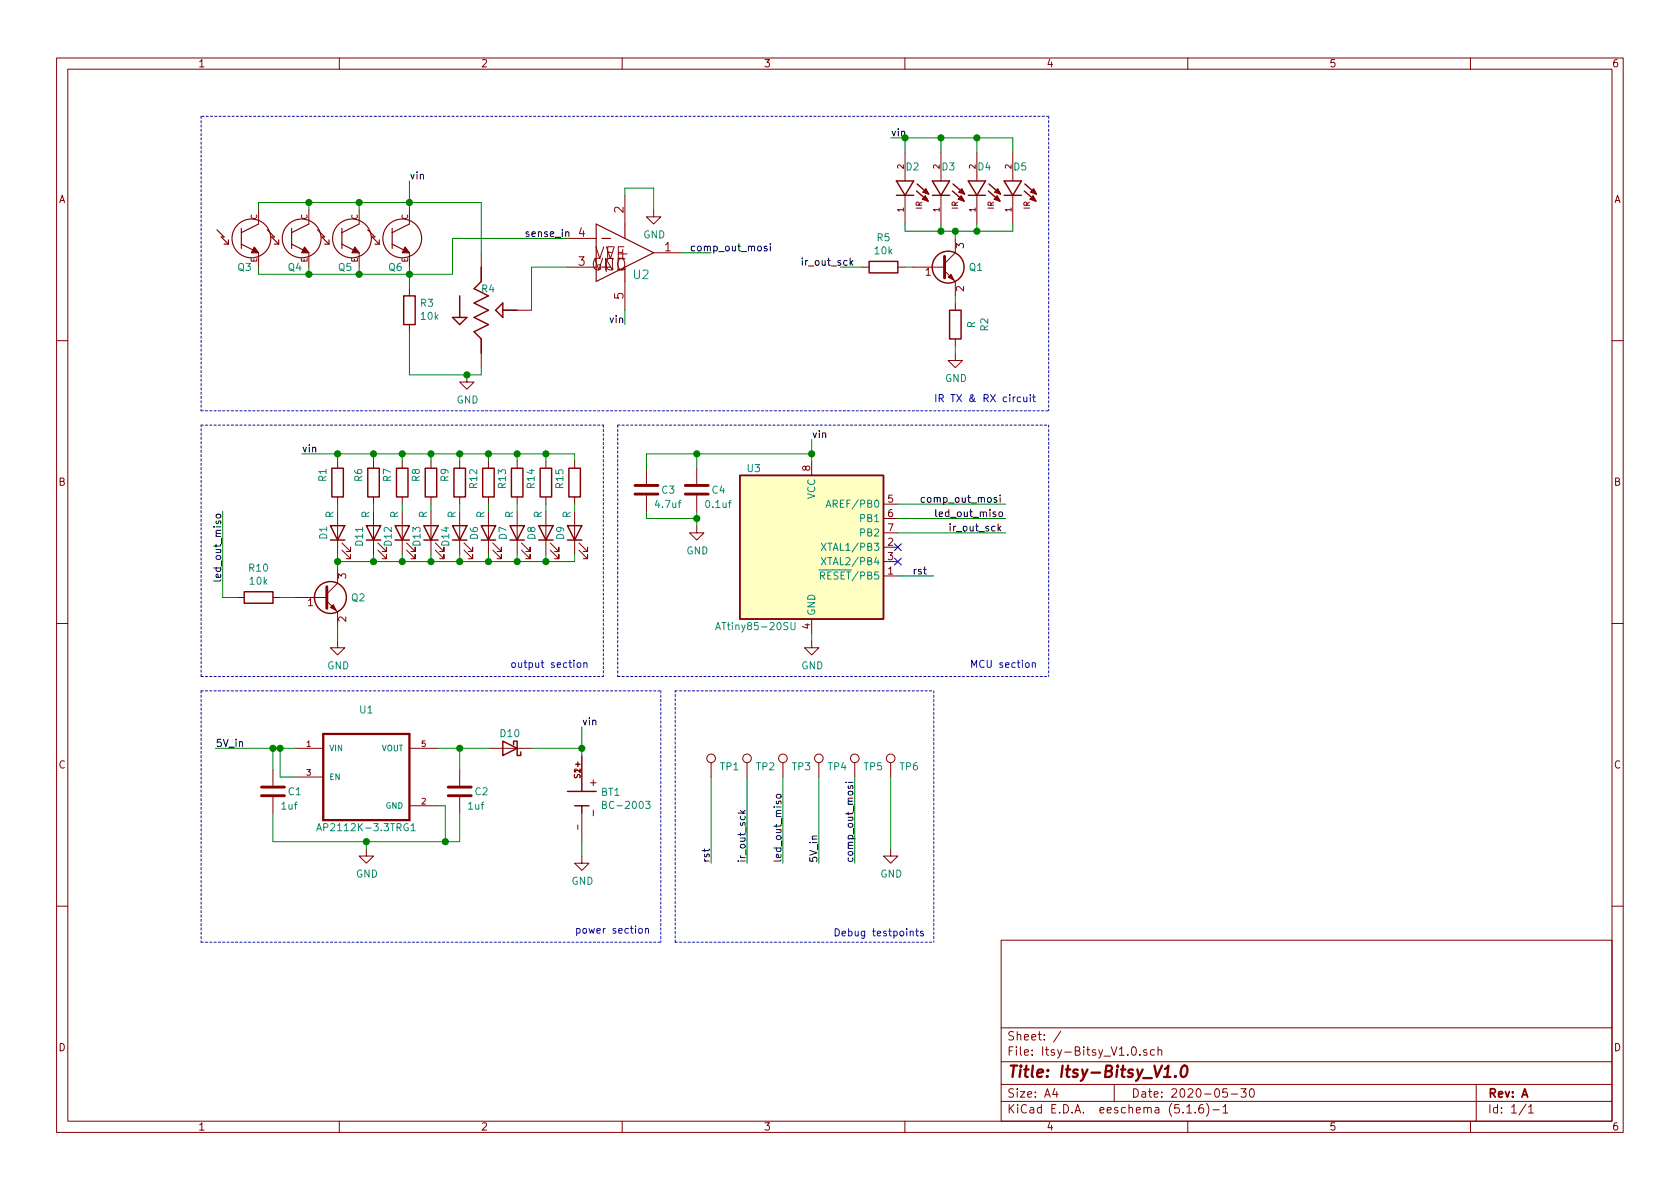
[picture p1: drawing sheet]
EESchema Schematic File Version 4
LIBS:Itsy-Bitsy_V1.0-cache
EELAYER 26 0
EELAYER END
$Descr A4 11693 8268
encoding utf-8
Sheet 1 1
Title "Itsy-Bitsy_V1.0"
Date "2020-05-30"
Rev "A"
Comp ""
Comment1 ""
Comment2 ""
Comment3 ""
Comment4 ""
$EndDescr
$Comp
L MCU_Microchip_ATtiny:ATtiny85-20SU U3
U 1 1
P 5650 3800
F 0 "U3" H 5300 4350 50  0000 R CNN
F 1 "ATtiny85-20SU" H 5550 3250 50  0000 R CNN
F 2 "Package_SO:SOIJ-8_5.3x5.3mm_P1.27mm" H 5650 3800 50  0001 C CIN
F 3 "http://ww1.microchip.com/downloads/en/DeviceDoc/atmel-2586-avr-8-bit-microcontroller-attiny25-attiny45-attiny85_datasheet.pdf" H 5650 3800 50  0001 C CNN
	1    5650 3800
	1    0    0    -1  
$EndComp
$Comp
L Device:R R2
U 1 1
P 6650 2250
F 0 "R2" V 6443 2250 50  0000 C CNN
F 1 "R" V 6534 2250 50  0000 C CNN
F 2 "Resistor_SMD:R_0805_2012Metric" V 6580 2250 50  0001 C CNN
F 3 "~" H 6650 2250 50  0001 C CNN
	1    6650 2250
	-1   0    0    1   
$EndComp
$Comp
L Device:C C4
U 1 1
P 4850 3400
F 0 "C4" H 4950 3400 50  0000 L CNN
F 1 "0.1uf" H 4900 3300 50  0000 L CNN
F 2 "Capacitor_SMD:C_0805_2012Metric" H 4888 3250 50  0001 C CNN
F 3 "~" H 4850 3400 50  0001 C CNN
F 4 "10v" H 4850 3400 50  0001 C CNN "voltage"
	1    4850 3400
	1    0    0    -1  
$EndComp
$Comp
L Device:LED D1
U 1 1
P 2350 3700
F 0 "D1" H 2350 3800 50  0000 C CNN
F 1 "AA3528LSECKT/J3" H 2341 3825 50  0001 C CNN
F 2 "LED_SMD:LED_PLCC-2" H 2350 3700 50  0001 C CNN
F 3 "~" H 2350 3700 50  0001 C CNN
	1    2350 3700
	0    -1   -1   0   
$EndComp
$Comp
L power:GND #PWR06
U 1 1
P 4050 5950
F 0 "#PWR06" H 4050 5700 50  0001 C CNN
F 1 "GND" H 4055 5777 50  0000 C CNN
F 2 "" H 4050 5950 50  0001 C CNN
F 3 "" H 4050 5950 50  0001 C CNN
	1    4050 5950
	1    0    0    -1  
$EndComp
$Comp
L power:GND #PWR04
U 1 1
P 4550 1450
F 0 "#PWR04" H 4550 1200 50  0001 C CNN
F 1 "GND" H 4555 1277 50  0000 C CNN
F 2 "" H 4550 1450 50  0001 C CNN
F 3 "" H 4550 1450 50  0001 C CNN
	1    4550 1450
	1    0    0    -1  
$EndComp
Text Label 4800 1750 0    50   ~ 0
comp_out_mosi
Text Label 3650 1650 0    50   ~ 0
sense_in
$Comp
L power:GND #PWR07
U 1 1
P 3250 2600
F 0 "#PWR07" H 3250 2350 50  0001 C CNN
F 1 "GND" H 3255 2427 50  0000 C CNN
F 2 "" H 3250 2600 50  0001 C CNN
F 3 "" H 3250 2600 50  0001 C CNN
	1    3250 2600
	1    0    0    -1  
$EndComp
Wire Wire Line
	2850 1850 2850 1900
Wire Wire Line
	2850 1400 2850 1450
Wire Wire Line
	2850 1400 3350 1400
Wire Wire Line
	2850 1900 3150 1900
Wire Wire Line
	3150 1900 3150 1650
Wire Wire Line
	3150 1650 3950 1650
Connection ~ 2850 1900
Wire Wire Line
	2850 1900 2850 2000
Connection ~ 2850 1400
Wire Wire Line
	2850 1250 2850 1400
Text Notes 6500 2800 0    50   ~ 0
IR TX & RX circuit\n
Text Notes 4000 6500 0    50   ~ 0
power section\n
$Comp
L power:GND #PWR09
U 1 1
P 6650 2450
F 0 "#PWR09" H 6650 2200 50  0001 C CNN
F 1 "GND" H 6655 2277 50  0000 C CNN
F 2 "" H 6650 2450 50  0001 C CNN
F 3 "" H 6650 2450 50  0001 C CNN
	1    6650 2450
	1    0    0    -1  
$EndComp
Wire Notes Line
	4600 4800 4600 6550
Wire Notes Line
	1400 4800 1400 6550
$Comp
L power:GND #PWR011
U 1 1
P 5650 4450
F 0 "#PWR011" H 5650 4200 50  0001 C CNN
F 1 "GND" H 5655 4277 50  0000 C CNN
F 2 "" H 5650 4450 50  0001 C CNN
F 3 "" H 5650 4450 50  0001 C CNN
	1    5650 4450
	1    0    0    -1  
$EndComp
Wire Wire Line
	5650 4450 5650 4400
$Comp
L power:GND #PWR010
U 1 1
P 4850 3650
F 0 "#PWR010" H 4850 3400 50  0001 C CNN
F 1 "GND" H 4855 3477 50  0000 C CNN
F 2 "" H 4850 3650 50  0001 C CNN
F 3 "" H 4850 3650 50  0001 C CNN
	1    4850 3650
	1    0    0    -1  
$EndComp
Wire Wire Line
	4850 3600 4850 3550
Wire Wire Line
	4850 3250 4850 3150
Wire Wire Line
	4850 3150 5650 3150
Wire Wire Line
	5650 3150 5650 3200
Wire Wire Line
	5650 3050 5650 3150
Connection ~ 5650 3150
$Comp
L power:GND #PWR01
U 1 1
P 2350 4450
F 0 "#PWR01" H 2350 4200 50  0001 C CNN
F 1 "GND" H 2355 4277 50  0000 C CNN
F 2 "" H 2350 4450 50  0001 C CNN
F 3 "" H 2350 4450 50  0001 C CNN
	1    2350 4450
	1    0    0    -1  
$EndComp
Text Label 1550 4050 1    50   ~ 0
led_out_miso
Wire Wire Line
	6250 4000 6500 4000
Text Label 6400 3500 0    50   ~ 0
comp_out_mosi
Text Label 6500 3600 0    50   ~ 0
led_out_miso
Text Label 6600 3700 0    50   ~ 0
ir_out_sck
Text Label 6350 4000 0    50   ~ 0
rst
NoConn ~ 6250 3900
Wire Wire Line
	6250 3500 7000 3500
Wire Wire Line
	6250 3600 7000 3600
Wire Wire Line
	6250 3700 7000 3700
Text Label 5950 1850 2    50   ~ 0
ir_out_sck
Text Notes 6750 4650 0    50   ~ 0
MCU section
$Comp
L Device:C C3
U 1 1
P 4500 3400
F 0 "C3" H 4600 3400 50  0000 L CNN
F 1 "4.7uf" H 4550 3300 50  0000 L CNN
F 2 "Capacitor_SMD:C_0805_2012Metric" H 4538 3250 50  0001 C CNN
F 3 "~" H 4500 3400 50  0001 C CNN
F 4 "10v" H 4500 3400 50  0001 C CNN "voltage"
	1    4500 3400
	1    0    0    -1  
$EndComp
Wire Wire Line
	4500 3250 4500 3150
Wire Wire Line
	4500 3150 4850 3150
Connection ~ 4850 3150
Wire Wire Line
	4500 3550 4500 3600
Wire Wire Line
	4500 3600 4850 3600
Connection ~ 4850 3600
Wire Wire Line
	4850 3650 4850 3600
Wire Notes Line
	1400 4700 1400 2950
Text Notes 3550 4650 0    50   ~ 0
output section\n
Wire Wire Line
	6550 1550 6550 1600
Wire Wire Line
	6650 2400 6650 2450
Wire Wire Line
	6800 1550 6800 1600
Wire Wire Line
	7050 1550 7050 1600
$Comp
L power:GND #PWR02
U 1 1
P 2550 5900
F 0 "#PWR02" H 2550 5650 50  0001 C CNN
F 1 "GND" H 2555 5727 50  0000 C CNN
F 2 "" H 2550 5900 50  0001 C CNN
F 3 "" H 2550 5900 50  0001 C CNN
	1    2550 5900
	1    0    0    -1  
$EndComp
$Comp
L Device:C C1
U 1 1
P 1900 5500
F 0 "C1" H 2000 5500 50  0000 L CNN
F 1 "1uf" H 1950 5400 50  0000 L CNN
F 2 "Capacitor_SMD:C_0805_2012Metric" H 1938 5350 50  0001 C CNN
F 3 "~" H 1900 5500 50  0001 C CNN
F 4 "16v" H 1900 5500 50  0001 C CNN "voltage"
	1    1900 5500
	1    0    0    -1  
$EndComp
$Comp
L Device:C C2
U 1 1
P 3200 5500
F 0 "C2" H 3300 5500 50  0000 L CNN
F 1 "1uf" H 3250 5400 50  0000 L CNN
F 2 "Capacitor_SMD:C_0805_2012Metric" H 3238 5350 50  0001 C CNN
F 3 "~" H 3200 5500 50  0001 C CNN
F 4 "10v" H 3200 5500 50  0001 C CNN "voltage"
	1    3200 5500
	1    0    0    -1  
$EndComp
Wire Wire Line
	2050 5200 1950 5200
Wire Wire Line
	2550 5850 2550 5900
Wire Wire Line
	1500 5200 1900 5200
Connection ~ 1900 5200
Text Label 1500 5200 0    50   ~ 0
5V_in
Connection ~ 3200 5200
Text Label 4050 5050 0    50   ~ 0
vin
Text Label 5700 6000 1    50   ~ 0
5V_in
$Comp
L power:GND #PWR08
U 1 1
P 6200 5900
F 0 "#PWR08" H 6200 5650 50  0001 C CNN
F 1 "GND" H 6205 5727 50  0000 C CNN
F 2 "" H 6200 5900 50  0001 C CNN
F 3 "" H 6200 5900 50  0001 C CNN
	1    6200 5900
	1    0    0    -1  
$EndComp
Text Label 4950 6000 1    50   ~ 0
rst
Text Label 5200 6000 1    50   ~ 0
ir_out_sck
Text Label 5450 6000 1    50   ~ 0
led_out_miso
Text Label 5950 6000 1    50   ~ 0
comp_out_mosi
Wire Notes Line
	1400 6550 4600 6550
Wire Notes Line
	1400 4800 4600 4800
Text Label 4350 2250 2    50   ~ 0
vin
Text Label 2850 1250 0    50   ~ 0
vin
Text Label 5650 3050 0    50   ~ 0
vin
Wire Notes Line
	6500 4800 6500 6550
Wire Notes Line
	4700 6550 4700 4800
Text Notes 5800 6600 0    50   ~ 0
Debug testpoints\n\n
$Comp
L Device:R R3
U 1 1
P 2850 2150
F 0 "R3" H 2780 2104 50  0000 R CNN
F 1 "10k" H 2780 2195 50  0000 R CNN
F 2 "Resistor_SMD:R_0805_2012Metric" V 2780 2150 50  0001 C CNN
F 3 "~" H 2850 2150 50  0001 C CNN
	1    2850 2150
	-1   0    0    1   
$EndComp
$Comp
L Device:D_Schottky D10
U 1 1
P 3550 5200
F 0 "D10" H 3550 5100 50  0000 C CNN
F 1 "ZLLS410TA" H 3550 5075 50  0001 C CNN
F 2 "Diode_SMD:D_SOD-323" H 3550 5200 50  0001 C CNN
F 3 "~" H 3550 5200 50  0001 C CNN
	1    3550 5200
	-1   0    0    1   
$EndComp
$Comp
L TC33X-2-103E:TC33X-2-103E R4
U 1 1
P 3350 2150
F 0 "R4" V 3200 2250 50  0000 R CNN
F 1 "TC33X-2-103E" V 3395 1920 50  0001 R CNN
F 2 "Potentiometer_SMD:TC33X-2-103E" H 3350 2150 50  0001 L BNN
F 3 "" H 3350 2150 50  0001 C CNN
	1    3350 2150
	0    1    1    0   
$EndComp
Wire Wire Line
	3250 2600 3350 2600
Wire Wire Line
	3350 2600 3350 2550
Wire Wire Line
	2850 2600 3250 2600
Wire Wire Line
	2850 2300 2850 2600
Connection ~ 3250 2600
Connection ~ 4050 5200
Wire Wire Line
	4050 5200 4050 5250
Wire Wire Line
	3200 5200 3400 5200
Wire Wire Line
	4050 5050 4050 5200
Wire Wire Line
	3700 5200 4050 5200
Wire Wire Line
	3700 2150 3700 1850
Wire Wire Line
	3700 1850 3950 1850
Wire Wire Line
	4350 2250 4350 2150
Wire Wire Line
	4750 1750 4950 1750
Wire Wire Line
	6650 2050 6650 2100
Connection ~ 6550 1600
Wire Wire Line
	6550 1600 6650 1600
Connection ~ 6800 1600
Wire Wire Line
	6800 1600 7050 1600
Wire Wire Line
	6650 1650 6650 1600
Connection ~ 6650 1600
Wire Wire Line
	6650 1600 6800 1600
Wire Wire Line
	6300 950  6550 950 
Connection ~ 6550 950 
Wire Wire Line
	6800 950  7050 950 
Connection ~ 6800 950 
Wire Wire Line
	6200 950  6300 950 
Connection ~ 6300 950 
Text Label 6200 950  0    50   ~ 0
vin
$Comp
L Device:R R5
U 1 1
P 6150 1850
F 0 "R5" V 5943 1850 50  0000 C CNN
F 1 "10k" V 6034 1850 50  0000 C CNN
F 2 "Resistor_SMD:R_0805_2012Metric" V 6080 1850 50  0001 C CNN
F 3 "~" H 6150 1850 50  0001 C CNN
	1    6150 1850
	0    1    1    0   
$EndComp
Wire Wire Line
	6300 1850 6350 1850
Wire Wire Line
	5850 1850 6000 1850
$Comp
L Transistor_BJT:BC847 Q1
U 1 1
P 6550 1850
F 0 "Q1" H 6741 1850 50  0000 L CNN
F 1 "BC847" H 6741 1805 50  0001 L CNN
F 2 "Package_TO_SOT_SMD:SOT-23" H 6750 1775 50  0001 L CIN
F 3 "http://www.infineon.com/dgdl/Infineon-BC847SERIES_BC848SERIES_BC849SERIES_BC850SERIES-DS-v01_01-en.pdf?fileId=db3a304314dca389011541d4630a1657" H 6550 1850 50  0001 L CNN
	1    6550 1850
	1    0    0    -1  
$EndComp
Wire Wire Line
	3200 5200 3200 5350
Wire Wire Line
	1900 5200 1900 5350
Connection ~ 1950 5200
Wire Wire Line
	1950 5200 1900 5200
Wire Wire Line
	4050 5850 4050 5950
Wire Wire Line
	6200 5400 6200 5900
Wire Wire Line
	5950 5400 5950 6000
Wire Wire Line
	5700 5400 5700 6000
Wire Wire Line
	5450 5400 5450 6000
Wire Wire Line
	5200 5400 5200 6000
Wire Wire Line
	4950 5400 4950 6000
$Comp
L TLV7031DBVR:TLV7031DBVR U2
U 1 1
P 4350 1750
F 0 "U2" H 4400 1600 60  0000 L CNN
F 1 "TLV7031DBVR" H 4791 1697 60  0001 L CNN
F 2 "Package_TO_SOT_SMD:SOT-23-5" H 4350 1690 60  0001 C CNN
F 3 "" H 4350 1750 60  0000 C CNN
	1    4350 1750
	1    0    0    -1  
$EndComp
Wire Wire Line
	4350 1350 4350 1300
Wire Wire Line
	4350 1300 4550 1300
Wire Wire Line
	4550 1300 4550 1450
$Comp
L Transistor_BJT:BC847 Q2
U 1 1
P 2250 4150
F 0 "Q2" H 2441 4150 50  0000 L CNN
F 1 "BC847" H 2441 4105 50  0001 L CNN
F 2 "Package_TO_SOT_SMD:SOT-23" H 2450 4075 50  0001 L CIN
F 3 "http://www.infineon.com/dgdl/Infineon-BC847SERIES_BC848SERIES_BC849SERIES_BC850SERIES-DS-v01_01-en.pdf?fileId=db3a304314dca389011541d4630a1657" H 2250 4150 50  0001 L CNN
	1    2250 4150
	1    0    0    -1  
$EndComp
$Comp
L Device:LED D11
U 1 1
P 2600 3700
F 0 "D11" H 2650 3800 50  0000 R CNN
F 1 "green" V 2547 3583 50  0001 R CNN
F 2 "LED_SMD:LED_0805_2012Metric" H 2600 3700 50  0001 C CNN
F 3 "~" H 2600 3700 50  0001 C CNN
	1    2600 3700
	0    -1   -1   0   
$EndComp
$Comp
L Device:LED D12
U 1 1
P 2800 3700
F 0 "D12" H 2850 3800 50  0000 R CNN
F 1 "green" V 2747 3583 50  0001 R CNN
F 2 "LED_SMD:LED_0805_2012Metric" H 2800 3700 50  0001 C CNN
F 3 "~" H 2800 3700 50  0001 C CNN
	1    2800 3700
	0    -1   -1   0   
$EndComp
$Comp
L Device:LED D13
U 1 1
P 3000 3700
F 0 "D13" H 3050 3800 50  0000 R CNN
F 1 "green" V 2947 3583 50  0001 R CNN
F 2 "LED_SMD:LED_0805_2012Metric" H 3000 3700 50  0001 C CNN
F 3 "~" H 3000 3700 50  0001 C CNN
	1    3000 3700
	0    -1   -1   0   
$EndComp
$Comp
L Device:LED D14
U 1 1
P 3200 3700
F 0 "D14" H 3250 3800 50  0000 R CNN
F 1 "green" V 3147 3583 50  0001 R CNN
F 2 "LED_SMD:LED_0805_2012Metric" H 3200 3700 50  0001 C CNN
F 3 "~" H 3200 3700 50  0001 C CNN
	1    3200 3700
	0    -1   -1   0   
$EndComp
Wire Wire Line
	2350 3850 2350 3900
Wire Wire Line
	2350 3900 2600 3900
Wire Wire Line
	2600 3900 2600 3850
Connection ~ 2350 3900
Wire Wire Line
	2350 3900 2350 3950
Wire Wire Line
	2600 3900 2800 3900
Wire Wire Line
	2800 3900 2800 3850
Connection ~ 2600 3900
Wire Wire Line
	2800 3900 3000 3900
Wire Wire Line
	3000 3900 3000 3850
Connection ~ 2800 3900
Wire Wire Line
	3000 3900 3200 3900
Wire Wire Line
	3200 3900 3200 3850
Connection ~ 3000 3900
$Comp
L Device:R R1
U 1 1
P 2350 3350
F 0 "R1" V 2450 3350 50  0000 R CNN
F 1 "R" V 2400 3600 50  0000 R CNN
F 2 "Resistor_SMD:R_0805_2012Metric" V 2280 3350 50  0001 C CNN
F 3 "~" H 2350 3350 50  0001 C CNN
	1    2350 3350
	-1   0    0    1   
$EndComp
$Comp
L Device:R R6
U 1 1
P 2600 3350
F 0 "R6" V 2700 3350 50  0000 R CNN
F 1 "R" V 2650 3600 50  0000 R CNN
F 2 "Resistor_SMD:R_0805_2012Metric" V 2530 3350 50  0001 C CNN
F 3 "~" H 2600 3350 50  0001 C CNN
	1    2600 3350
	-1   0    0    1   
$EndComp
$Comp
L Device:R R7
U 1 1
P 2800 3350
F 0 "R7" V 2900 3350 50  0000 R CNN
F 1 "R" V 2850 3600 50  0000 R CNN
F 2 "Resistor_SMD:R_0805_2012Metric" V 2730 3350 50  0001 C CNN
F 3 "~" H 2800 3350 50  0001 C CNN
	1    2800 3350
	-1   0    0    1   
$EndComp
$Comp
L Device:R R8
U 1 1
P 3000 3350
F 0 "R8" V 3100 3350 50  0000 R CNN
F 1 "R" V 3050 3600 50  0000 R CNN
F 2 "Resistor_SMD:R_0805_2012Metric" V 2930 3350 50  0001 C CNN
F 3 "~" H 3000 3350 50  0001 C CNN
	1    3000 3350
	-1   0    0    1   
$EndComp
$Comp
L Device:R R9
U 1 1
P 3200 3350
F 0 "R9" V 3300 3350 50  0000 R CNN
F 1 "R" V 3250 3600 50  0000 R CNN
F 2 "Resistor_SMD:R_0805_2012Metric" V 3130 3350 50  0001 C CNN
F 3 "~" H 3200 3350 50  0001 C CNN
	1    3200 3350
	-1   0    0    1   
$EndComp
Wire Wire Line
	1550 3550 1550 4150
Wire Wire Line
	2350 4350 2350 4450
Wire Wire Line
	2350 3500 2350 3550
Wire Wire Line
	2600 3500 2600 3550
Wire Wire Line
	2800 3500 2800 3550
Wire Wire Line
	3000 3500 3000 3550
Wire Wire Line
	3200 3500 3200 3550
Wire Wire Line
	2350 3200 2350 3150
Wire Wire Line
	2350 3150 2600 3150
Wire Wire Line
	2600 3150 2600 3200
Wire Wire Line
	2600 3150 2800 3150
Wire Wire Line
	2800 3150 2800 3200
Connection ~ 2600 3150
Wire Wire Line
	2800 3150 3000 3150
Wire Wire Line
	3000 3150 3000 3200
Connection ~ 2800 3150
Wire Wire Line
	3000 3150 3200 3150
Wire Wire Line
	3200 3150 3200 3200
Connection ~ 3000 3150
Wire Wire Line
	2100 3150 2350 3150
Connection ~ 2350 3150
Text Label 2100 3150 0    50   ~ 0
vin
$Comp
L PT12-21C_TR8:PT12-21C_TR8 Q3
U 1 1
P 1700 1650
F 0 "Q3" H 1650 1450 50  0000 L CNN
F 1 "PT12-21C_TR8" H 1913 1605 50  0001 L CNN
F 2 "LED_SMD:TRANS_PT12-21C_TR8" H 1700 1650 50  0001 L BNN
F 3 "4" H 1700 1650 50  0001 L BNN
F 4 "Manufacturer Recommendations" H 1700 1650 50  0001 L BNN "Field4"
F 5 "Everlight Electronics" H 1700 1650 50  0001 L BNN "Field5"
	1    1700 1650
	1    0    0    -1  
$EndComp
$Comp
L PT12-21C_TR8:PT12-21C_TR8 Q4
U 1 1
P 2050 1650
F 0 "Q4" H 2000 1450 50  0000 L CNN
F 1 "PT12-21C_TR8" H 2263 1605 50  0001 L CNN
F 2 "LED_SMD:TRANS_PT12-21C_TR8" H 2050 1650 50  0001 L BNN
F 3 "4" H 2050 1650 50  0001 L BNN
F 4 "Manufacturer Recommendations" H 2050 1650 50  0001 L BNN "Field4"
F 5 "Everlight Electronics" H 2050 1650 50  0001 L BNN "Field5"
	1    2050 1650
	1    0    0    -1  
$EndComp
$Comp
L PT12-21C_TR8:PT12-21C_TR8 Q5
U 1 1
P 2400 1650
F 0 "Q5" H 2350 1450 50  0000 L CNN
F 1 "PT12-21C_TR8" H 2613 1605 50  0001 L CNN
F 2 "LED_SMD:TRANS_PT12-21C_TR8" H 2400 1650 50  0001 L BNN
F 3 "4" H 2400 1650 50  0001 L BNN
F 4 "Manufacturer Recommendations" H 2400 1650 50  0001 L BNN "Field4"
F 5 "Everlight Electronics" H 2400 1650 50  0001 L BNN "Field5"
	1    2400 1650
	1    0    0    -1  
$EndComp
$Comp
L PT12-21C_TR8:PT12-21C_TR8 Q6
U 1 1
P 2750 1650
F 0 "Q6" H 2700 1450 50  0000 L CNN
F 1 "PT12-21C_TR8" H 2963 1605 50  0001 L CNN
F 2 "LED_SMD:TRANS_PT12-21C_TR8" H 2750 1650 50  0001 L BNN
F 3 "4" H 2750 1650 50  0001 L BNN
F 4 "Manufacturer Recommendations" H 2750 1650 50  0001 L BNN "Field4"
F 5 "Everlight Electronics" H 2750 1650 50  0001 L BNN "Field5"
	1    2750 1650
	1    0    0    -1  
$EndComp
Wire Wire Line
	3350 1400 3350 1750
Wire Wire Line
	2500 1450 2500 1400
Wire Wire Line
	2500 1400 2850 1400
Wire Wire Line
	2150 1450 2150 1400
Wire Wire Line
	2150 1400 2500 1400
Connection ~ 2500 1400
Wire Wire Line
	1800 1450 1800 1400
Wire Wire Line
	1800 1400 2150 1400
Connection ~ 2150 1400
Wire Wire Line
	1800 1850 1800 1900
Wire Wire Line
	1800 1900 2150 1900
Wire Wire Line
	2500 1850 2500 1900
Connection ~ 2500 1900
Wire Wire Line
	2500 1900 2850 1900
Wire Wire Line
	2150 1850 2150 1900
Connection ~ 2150 1900
Wire Wire Line
	2150 1900 2500 1900
$Comp
L SFH_4045N:SFH_4045N D5
U 1 1
P 7050 1350
F 0 "D5" V 6850 1350 50  0000 L CNN
F 1 "SFH_4045N" V 7045 1544 50  0001 L CNN
F 2 "LED_SMD:LED_SFH_4045N" H 7050 1350 50  0001 L BNN
F 3 "Manufacturer Recommendations" H 7050 1350 50  0001 L BNN
F 4 "Osram" H 7050 1350 50  0001 L BNN "Field4"
F 5 "1.4" H 7050 1350 50  0001 L BNN "Field5"
	1    7050 1350
	0    1    1    0   
$EndComp
$Comp
L SFH_4045N:SFH_4045N D4
U 1 1
P 6800 1350
F 0 "D4" V 6600 1350 50  0000 L CNN
F 1 "SFH_4045N" V 6795 1544 50  0001 L CNN
F 2 "LED_SMD:LED_SFH_4045N" H 6800 1350 50  0001 L BNN
F 3 "Manufacturer Recommendations" H 6800 1350 50  0001 L BNN
F 4 "Osram" H 6800 1350 50  0001 L BNN "Field4"
F 5 "1.4" H 6800 1350 50  0001 L BNN "Field5"
	1    6800 1350
	0    1    1    0   
$EndComp
$Comp
L SFH_4045N:SFH_4045N D3
U 1 1
P 6550 1350
F 0 "D3" V 6350 1350 50  0000 L CNN
F 1 "SFH_4045N" V 6545 1544 50  0001 L CNN
F 2 "LED_SMD:LED_SFH_4045N" H 6550 1350 50  0001 L BNN
F 3 "Manufacturer Recommendations" H 6550 1350 50  0001 L BNN
F 4 "Osram" H 6550 1350 50  0001 L BNN "Field4"
F 5 "1.4" H 6550 1350 50  0001 L BNN "Field5"
	1    6550 1350
	0    1    1    0   
$EndComp
$Comp
L SFH_4045N:SFH_4045N D2
U 1 1
P 6300 1350
F 0 "D2" V 6100 1350 50  0000 L CNN
F 1 "SFH_4045N" V 6295 1544 50  0001 L CNN
F 2 "LED_SMD:LED_SFH_4045N" H 6300 1350 50  0001 L BNN
F 3 "Manufacturer Recommendations" H 6300 1350 50  0001 L BNN
F 4 "Osram" H 6300 1350 50  0001 L BNN "Field4"
F 5 "1.4" H 6300 1350 50  0001 L BNN "Field5"
	1    6300 1350
	0    1    1    0   
$EndComp
Wire Wire Line
	6300 1550 6300 1600
Wire Wire Line
	6300 1600 6550 1600
Wire Wire Line
	6550 950  6800 950 
Wire Wire Line
	6300 950  6300 1050
Wire Wire Line
	6550 950  6550 1050
Wire Wire Line
	6800 950  6800 1050
Wire Wire Line
	7050 950  7050 1050
Wire Notes Line
	7300 800  1400 800 
Wire Notes Line
	1400 800  1400 2850
Wire Notes Line
	7300 800  7300 2850
Wire Notes Line
	1400 2850 7300 2850
$Comp
L BC-2003:BC-2003 BT1
U 1 1
P 4050 5550
F 0 "BT1" V 4004 5680 50  0000 L CNN
F 1 "BC-2003" V 4095 5680 50  0000 L CNN
F 2 "Battery:BAT_BC-2003" H 4050 5550 50  0001 L BNN
F 3 "Manufacturer Recommendations" H 4050 5550 50  0001 L BNN
F 4 "G" H 4050 5550 50  0001 L BNN "Field4"
F 5 "MPD" H 4050 5550 50  0001 L BNN "Field5"
F 6 "3.56mm" H 4050 5550 50  0001 L BNN "Field6"
	1    4050 5550
	0    1    1    0   
$EndComp
NoConn ~ 6250 3800
$Comp
L Device:LED D6
U 1 1
P 3400 3700
F 0 "D6" H 3450 3800 50  0000 R CNN
F 1 "green" V 3347 3583 50  0001 R CNN
F 2 "LED_SMD:LED_0805_2012Metric" H 3400 3700 50  0001 C CNN
F 3 "~" H 3400 3700 50  0001 C CNN
	1    3400 3700
	0    -1   -1   0   
$EndComp
$Comp
L Device:R R12
U 1 1
P 3400 3350
F 0 "R12" V 3500 3400 50  0000 R CNN
F 1 "R" V 3450 3600 50  0000 R CNN
F 2 "Resistor_SMD:R_0805_2012Metric" V 3330 3350 50  0001 C CNN
F 3 "~" H 3400 3350 50  0001 C CNN
	1    3400 3350
	-1   0    0    1   
$EndComp
Wire Wire Line
	3400 3500 3400 3550
$Comp
L Device:LED D7
U 1 1
P 3600 3700
F 0 "D7" H 3650 3800 50  0000 R CNN
F 1 "green" V 3547 3583 50  0001 R CNN
F 2 "LED_SMD:LED_0805_2012Metric" H 3600 3700 50  0001 C CNN
F 3 "~" H 3600 3700 50  0001 C CNN
	1    3600 3700
	0    -1   -1   0   
$EndComp
$Comp
L Device:R R13
U 1 1
P 3600 3350
F 0 "R13" V 3700 3400 50  0000 R CNN
F 1 "R" V 3650 3600 50  0000 R CNN
F 2 "Resistor_SMD:R_0805_2012Metric" V 3530 3350 50  0001 C CNN
F 3 "~" H 3600 3350 50  0001 C CNN
	1    3600 3350
	-1   0    0    1   
$EndComp
Wire Wire Line
	3600 3500 3600 3550
$Comp
L Device:LED D8
U 1 1
P 3800 3700
F 0 "D8" H 3850 3800 50  0000 R CNN
F 1 "green" V 3747 3583 50  0001 R CNN
F 2 "LED_SMD:LED_0805_2012Metric" H 3800 3700 50  0001 C CNN
F 3 "~" H 3800 3700 50  0001 C CNN
	1    3800 3700
	0    -1   -1   0   
$EndComp
$Comp
L Device:R R14
U 1 1
P 3800 3350
F 0 "R14" V 3900 3400 50  0000 R CNN
F 1 "R" V 3850 3600 50  0000 R CNN
F 2 "Resistor_SMD:R_0805_2012Metric" V 3730 3350 50  0001 C CNN
F 3 "~" H 3800 3350 50  0001 C CNN
	1    3800 3350
	-1   0    0    1   
$EndComp
Wire Wire Line
	3800 3500 3800 3550
$Comp
L Device:LED D9
U 1 1
P 4000 3700
F 0 "D9" H 4050 3800 50  0000 R CNN
F 1 "green" V 3947 3583 50  0001 R CNN
F 2 "LED_SMD:LED_0805_2012Metric" H 4000 3700 50  0001 C CNN
F 3 "~" H 4000 3700 50  0001 C CNN
	1    4000 3700
	0    -1   -1   0   
$EndComp
$Comp
L Device:R R15
U 1 1
P 4000 3350
F 0 "R15" V 4100 3400 50  0000 R CNN
F 1 "R" V 4050 3600 50  0000 R CNN
F 2 "Resistor_SMD:R_0805_2012Metric" V 3930 3350 50  0001 C CNN
F 3 "~" H 4000 3350 50  0001 C CNN
	1    4000 3350
	-1   0    0    1   
$EndComp
Wire Wire Line
	4000 3500 4000 3550
Wire Wire Line
	3200 3900 3400 3900
Wire Wire Line
	3400 3900 3400 3850
Connection ~ 3200 3900
Wire Wire Line
	3400 3900 3600 3900
Wire Wire Line
	3600 3900 3600 3850
Connection ~ 3400 3900
Wire Wire Line
	3600 3900 3800 3900
Wire Wire Line
	3800 3900 3800 3850
Connection ~ 3600 3900
Wire Wire Line
	3800 3900 4000 3900
Wire Wire Line
	4000 3900 4000 3850
Connection ~ 3800 3900
Wire Wire Line
	3400 3200 3400 3150
Wire Wire Line
	3400 3150 3200 3150
Connection ~ 3200 3150
Wire Wire Line
	3600 3200 3600 3150
Wire Wire Line
	3600 3150 3400 3150
Connection ~ 3400 3150
Wire Wire Line
	3800 3200 3800 3150
Wire Wire Line
	3800 3150 3600 3150
Connection ~ 3600 3150
Wire Wire Line
	4000 3200 4000 3150
Wire Wire Line
	4000 3150 3800 3150
Connection ~ 3800 3150
$Comp
L Device:R R10
U 1 1
P 1800 4150
F 0 "R10" V 1593 4150 50  0000 C CNN
F 1 "10k" V 1684 4150 50  0000 C CNN
F 2 "Resistor_SMD:R_0805_2012Metric" V 1730 4150 50  0001 C CNN
F 3 "~" H 1800 4150 50  0001 C CNN
	1    1800 4150
	0    1    1    0   
$EndComp
Wire Wire Line
	1650 4150 1550 4150
Wire Wire Line
	1950 4150 2050 4150
Wire Notes Line
	4700 4800 6500 4800
Wire Notes Line
	4700 6550 6500 6550
Wire Notes Line
	1400 2950 4200 2950
Wire Notes Line
	1400 4700 4200 4700
Wire Notes Line
	4200 2950 4200 4700
Wire Notes Line
	4300 2950 7300 2950
Wire Notes Line
	4300 2950 4300 4700
Wire Notes Line
	7300 2950 7300 4700
Wire Notes Line
	4300 4700 7300 4700
$Comp
L Connector:TestPoint TP1
U 1 1
P 4950 5400
F 0 "TP1" H 5008 5474 50  0000 L CNN
F 1 "TestPoint" H 5008 5429 50  0001 L CNN
F 2 "TestPoint:TestPoint_Pad_D1.0mm" H 5150 5400 50  0001 C CNN
F 3 "~" H 5150 5400 50  0001 C CNN
	1    4950 5400
	1    0    0    -1  
$EndComp
$Comp
L Connector:TestPoint TP2
U 1 1
P 5200 5400
F 0 "TP2" H 5258 5474 50  0000 L CNN
F 1 "TestPoint" H 5258 5429 50  0001 L CNN
F 2 "TestPoint:TestPoint_Pad_D1.0mm" H 5400 5400 50  0001 C CNN
F 3 "~" H 5400 5400 50  0001 C CNN
	1    5200 5400
	1    0    0    -1  
$EndComp
$Comp
L Connector:TestPoint TP3
U 1 1
P 5450 5400
F 0 "TP3" H 5508 5474 50  0000 L CNN
F 1 "TestPoint" H 5508 5429 50  0001 L CNN
F 2 "TestPoint:TestPoint_Pad_D1.0mm" H 5650 5400 50  0001 C CNN
F 3 "~" H 5650 5400 50  0001 C CNN
	1    5450 5400
	1    0    0    -1  
$EndComp
$Comp
L Connector:TestPoint TP4
U 1 1
P 5700 5400
F 0 "TP4" H 5758 5474 50  0000 L CNN
F 1 "TestPoint" H 5758 5429 50  0001 L CNN
F 2 "TestPoint:TestPoint_Pad_D1.0mm" H 5900 5400 50  0001 C CNN
F 3 "~" H 5900 5400 50  0001 C CNN
	1    5700 5400
	1    0    0    -1  
$EndComp
$Comp
L Connector:TestPoint TP5
U 1 1
P 5950 5400
F 0 "TP5" H 6008 5474 50  0000 L CNN
F 1 "TestPoint" H 6008 5429 50  0001 L CNN
F 2 "TestPoint:TestPoint_Pad_D1.0mm" H 6150 5400 50  0001 C CNN
F 3 "~" H 6150 5400 50  0001 C CNN
	1    5950 5400
	1    0    0    -1  
$EndComp
$Comp
L Connector:TestPoint TP6
U 1 1
P 6200 5400
F 0 "TP6" H 6258 5474 50  0000 L CNN
F 1 "TestPoint" H 6258 5429 50  0001 L CNN
F 2 "TestPoint:TestPoint_Pad_D1.0mm" H 6400 5400 50  0001 C CNN
F 3 "~" H 6400 5400 50  0001 C CNN
	1    6200 5400
	1    0    0    -1  
$EndComp
$Comp
L AP2112K-3.3TRG1:AP2112K-3.3TRG1 U1
U 1 1
P 2550 5400
F 0 "U1" H 2550 5870 50  0000 C CNN
F 1 "AP2112K-3.3TRG1" H 2550 5050 50  0000 C CNN
F 2 "Package_TO_SOT_SMD:AP2112K-3.3TRG1" H 2550 5400 50  0001 L BNN
F 3 "2-2" H 2550 5400 50  0001 L BNN
F 4 "Diodes Inc." H 2550 5400 50  0001 L BNN "Field4"
	1    2550 5400
	1    0    0    -1  
$EndComp
Wire Wire Line
	2050 5400 1950 5400
Wire Wire Line
	1950 5200 1950 5400
Wire Wire Line
	2550 5850 3100 5850
Connection ~ 2550 5850
Wire Wire Line
	1900 5650 1900 5850
Wire Wire Line
	1900 5850 2550 5850
Wire Wire Line
	3200 5650 3200 5850
Wire Wire Line
	3050 5600 3100 5600
Wire Wire Line
	3100 5600 3100 5850
Connection ~ 3100 5850
Wire Wire Line
	3100 5850 3200 5850
Wire Wire Line
	3050 5200 3200 5200
$EndSCHEMATC
